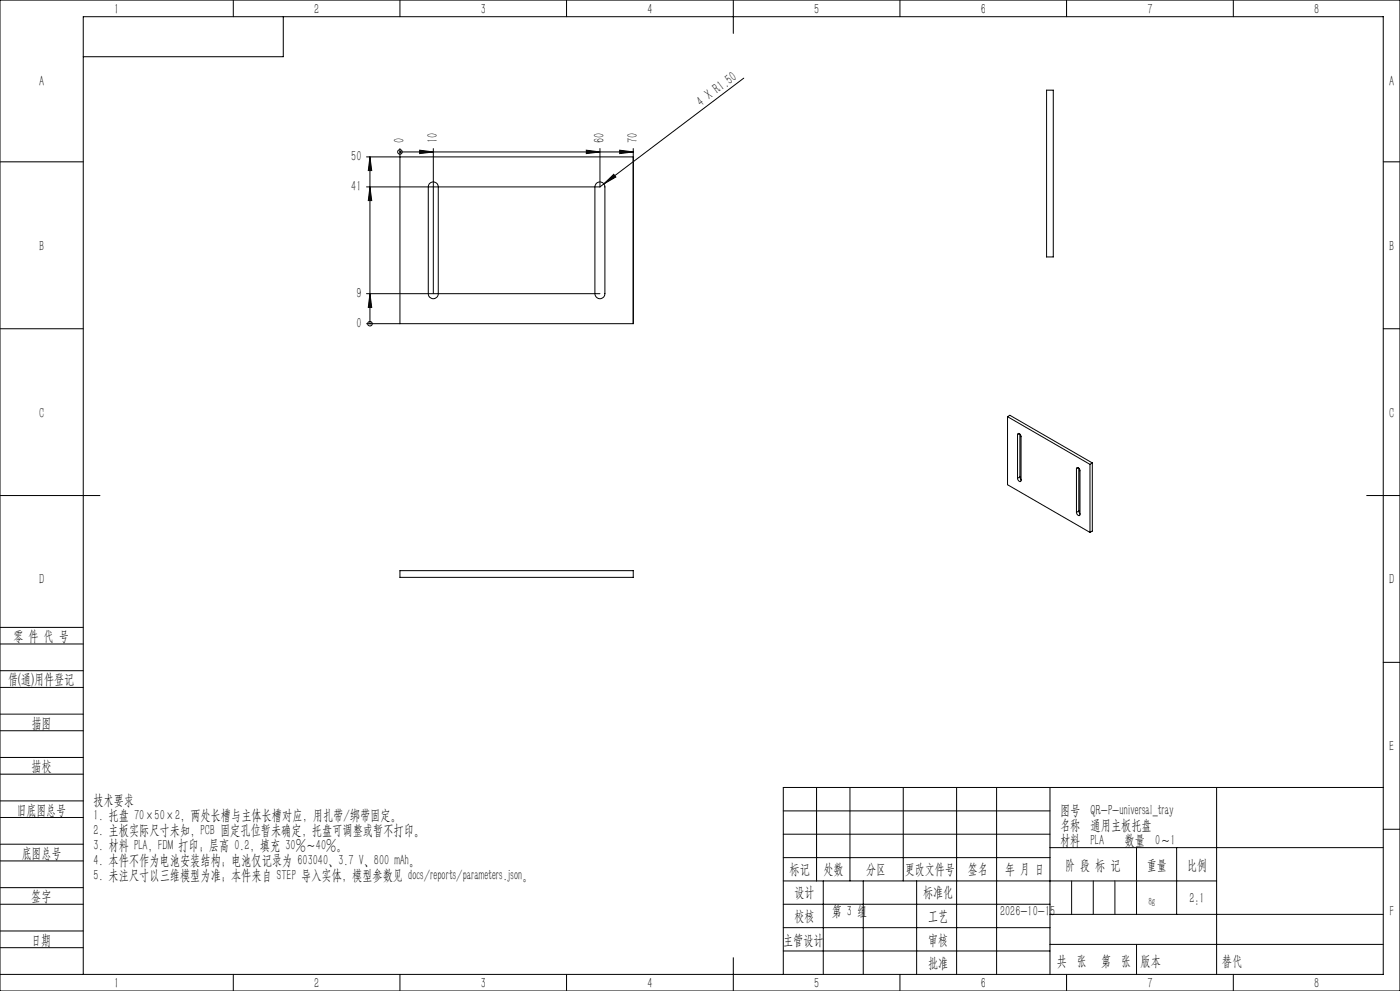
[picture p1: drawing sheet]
<svg xmlns="http://www.w3.org/2000/svg" width="420mm" height="297mm" viewBox="0 0 420 297" stroke-linecap="round" stroke-linejoin="round" font-family="sans-serif">
<g fill="none" stroke="#000" stroke-width=".3">
<path d="M0 0h420v297h-420zM70 0v5M85 5v12h-60M120 0v5M170 0v5M220 0v10M270 0v5M320 0v5M370 0v5M223.1 23.4l-41.9 31.7M314 27h2v50h-2zM0 48.5h25"/>
<path d="M110 47h80M110 56h70M111 56l.5 4.1h-1zM111 47l.5 4.1h-1zM111 47v50M120 45.5h.1M120 44.5v52.5M120 45.5h70M125.9 45l4.1 .5-4.1 .5zM128.8 55.1a1.52 1.52 0 0 1 1.7-.5 1.52 1.52 0 0 1 1 1.4v32a1.5 1.5 0 0 1-1.5 1.5 1.5 1.5 0 0 1-1.5-1.5v-32zM130 44.5v43.5M175.9 45l4.1 .5-4.1 .5z"/>
<path d="M179 54.9a1.5 1.5 0 0 1 1.6-.2 1.5 1.5 0 0 1 .9 1.3v32a1.5 1.5 0 0 1-1.5 1.5 1.5 1.5 0 0 1-1.5-1.5v-32zM180 44.5v11.5M181.2 55.1l2.9-2.9 .6 .9zM181.2 55.1l-1.2 .9M185.9 45l4.1 .5-4.1 .5zM190 44.5v52.5h-80M415 48.5h5M0 98.5h25M110 88h70M111 88l.5 4.1h-1zM111 97h.1M415 98.5h5"/>
<path d="M302.3 124.9l24.7 14.3M302.3 124.9l.7-.4 24.7 14.2M302.3 124.9v20.4l24.7 14.3M305.3 130.3a.42 .42 0 0 1 .4-.4 .42 .42 0 0 1 .4 .4l.2 .4v13.3a.42 .42 0 0 1-.4 .4 .42 .42 0 0 1-.4-.5l-.2-.6M305.3 130.3v13M305.8 130l-.5 .3M306 130.1v12.8M327 139.2v20.4M327.7 138.7l-.7 .5M327.7 138.7v20.5l-.7 .4M0 148.5h30M306 142.9l.3 .8"/>
<path d="M306 142.9l-.7 .4M322.9 140.5a.54 .54 0 0 1 .7-.4 .54 .54 0 0 1 .4 .7v13.4a.42 .42 0 0 1-.4 .4 .42 .42 0 0 1-.5-.4l-.2-.6M322.9 140.5v13.1M323.5 140.2l-.6 .3M323.6 153.1l.4 .8M323.6 153.1l-.7 .5M323.6 140.3v12.8M410 148.5h10M120 171h70v2h-70zM0 193h25M0 188h25M415 198.5h5"/>
<path d="M0 206h25M0 201h25M0 219h25M0 214h25M0 232h25M0 227h25M245 236v28M255 236v28M271 236v28M287 236v56M299 236v56M315 236v56"/>
<path d="M365 236v56M415 236h-180v56M0 245h25M0 240h25M0 258h25M0 253h25M235 243h80M235 250h80M235 257h80M315 254h100M341 254v20M353 254v20"/>
<path d="M415 248.5h5M0 271h25M0 266h25M0 279h25M235 271h80M235 264h130M235 278h80M247 264v28M259 264v28M275 264v28M315 274h100M0 284h25"/>
<path d="M0 292h415v-287h-390v287M70 292v5M120 292v5M170 292v5M220 287v10M235 285h80M270 292v5M315 283h100M320 292v5M370 292v5"/>
<circle cx="120" cy="45.5" r=".68"/>
<circle cx="111" cy="97" r=".67"/>
</g>
<path d="M321.5 264v10M328 264v10M334.5 264v10M341 283v9" fill="none" stroke="#0a0605" stroke-width=".3"/>
<path d="M111 56l.5 4.1h-1zM111 47l.5 4.1h-1zM125.9 45l4.1 .5-4.1 .5zM175.9 45l4.1 .5-4.1 .5zM181.2 55.1l2.9-2.9 .6 .9zM185.9 45l4.1 .5-4.1 .5zM111 88l.5 4.1h-1z" fill="#000"/>
<g font-size="4.4">
<text x="34.2" y="4.2">1</text>
<text x="94.2" y="4.2">2</text>
<text x="144.2" y="4.2">3</text>
<text x="194.2" y="4.2">4</text>
<text x="244.2" y="4.2">5</text>
<text x="294.2" y="4.2">6</text>
<text x="344.2" y="4.2">7</text>
<text x="394.2" y="4.2">8</text>
<text x="11.7" y="25.9">A</text>
<text x="416.7" y="25.9">A</text>
<text x="210.4" y="31.9" transform="rotate(-37 210.4 31.9)">4 X R1.50</text>
<text x="121.3" y="43" transform="rotate(-90 121.3 43)">0</text>
<text x="131.3" y="43" transform="rotate(-90 131.3 43)">10</text>
<text x="181.3" y="43" transform="rotate(-90 181.3 43)">60</text>
<text x="191.3" y="43" transform="rotate(-90 191.3 43)">70</text>
<text x="105.4" y="48.3">50</text>
<text x="105.4" y="57.3">41</text>
<text x="11.7" y="75.1">B</text>
<text x="416.7" y="75.1">B</text>
<text x="106.9" y="89.3">9</text>
<text x="106.9" y="98.3">0</text>
<text x="11.7" y="125.1">C</text>
<text x="416.7" y="125.1">C</text>
<text x="11.7" y="175.1">D</text>
<text x="416.7" y="175.1">D</text>
<text x="4" y="192">零 件 代 号</text>
<text x="2.5" y="205.1">借(通)用件登记</text>
<text x="9.5" y="218.1">描图</text>
<text x="416.7" y="225.1">E</text>
<text x="9.5" y="231.1">描校</text>
<text x="5" y="244.2">旧底图总号</text>
<text x="28" y="241.1">技术要求</text>
<text x="28" y="245.6">1. 托盘 70×50×2，两处长槽与主体长槽对应，用扎带/绑带固定。</text>
<text x="318" y="244.1">图号</text>
<text x="327.2" y="244.1">QR-P-universal_tray</text>
<text x="28" y="250.1">2. 主板实际尺寸未知，PCB 固定孔位暂未确定，托盘可调整或暂不打印。</text>
<text x="318" y="248.6">名称 通用主板托盘</text>
<text x="6.5" y="257.2">底图总号</text>
<text x="28" y="254.6">3. 材料 PLA，FDM 打印；层高 0.2，填充 30%～40%。</text>
<text x="318" y="253.1">材料 PLA</text>
<text x="337.4" y="253.1">数量 0～1</text>
<text x="28" y="259.1">4. 本件不作为电池安装结构；电池仅记录为 603040、3.7 V、800 mAh。</text>
<text x="28" y="263.6">5. 未注尺寸以三维模型为准；本件来自 STEP 导入实体，模型参数见 docs/reports/parameters.json。</text>
<text x="236.9" y="261.9">标记</text>
<text x="247.1" y="261.9">处数</text>
<text x="259.9" y="261.9">分区</text>
<text x="271.5" y="261.9">更改文件号</text>
<text x="290.4" y="261.9">签名</text>
<text x="301.5" y="261.9">年 月 日</text>
<text x="319.5" y="260.6">阶 段 标 记</text>
<text x="344" y="260.6">重量</text>
<text x="356.1" y="260.6">比例</text>
<text x="238.3" y="268.9">设计</text>
<text x="276.9" y="268.9">标准化</text>
<text x="9.4" y="270.1">签字</text>
<text x="249.5" y="274.6">第 3 组</text>
<text x="300" y="274.6">2026-10-15</text>
<text x="356.8" y="270.7">2:1</text>
<text x="416.8" y="274.4">F</text>
<text x="238.3" y="276.1">校核</text>
<text x="278.4" y="276">工艺</text>
<text x="9.4" y="283.2">日期</text>
<text x="234.9" y="283.3">主管设计</text>
<text x="278.4" y="283.3">审核</text>
<text x="278.4" y="290.2">批准</text>
<text x="317.1" y="289.4">共 张</text>
<text x="330.3" y="289.4">第 张</text>
<text x="342.1" y="289.4">版本</text>
<text x="34.2" y="296.2">1</text>
<text x="94.2" y="296.2">2</text>
<text x="144.2" y="296.2">3</text>
<text x="194.2" y="296.2">4</text>
<text x="244.2" y="296.2">5</text>
<text x="294.2" y="296.2">6</text>
<text x="344.2" y="296.2">7</text>
<text x="394.2" y="296.2">8</text>
</g>
<text font-size="4.4" fill="#0a0605" x="366.6" y="289.4">替代</text>
<text font-size="3.1" x="344.5" y="271.1">8g</text>
</svg>
